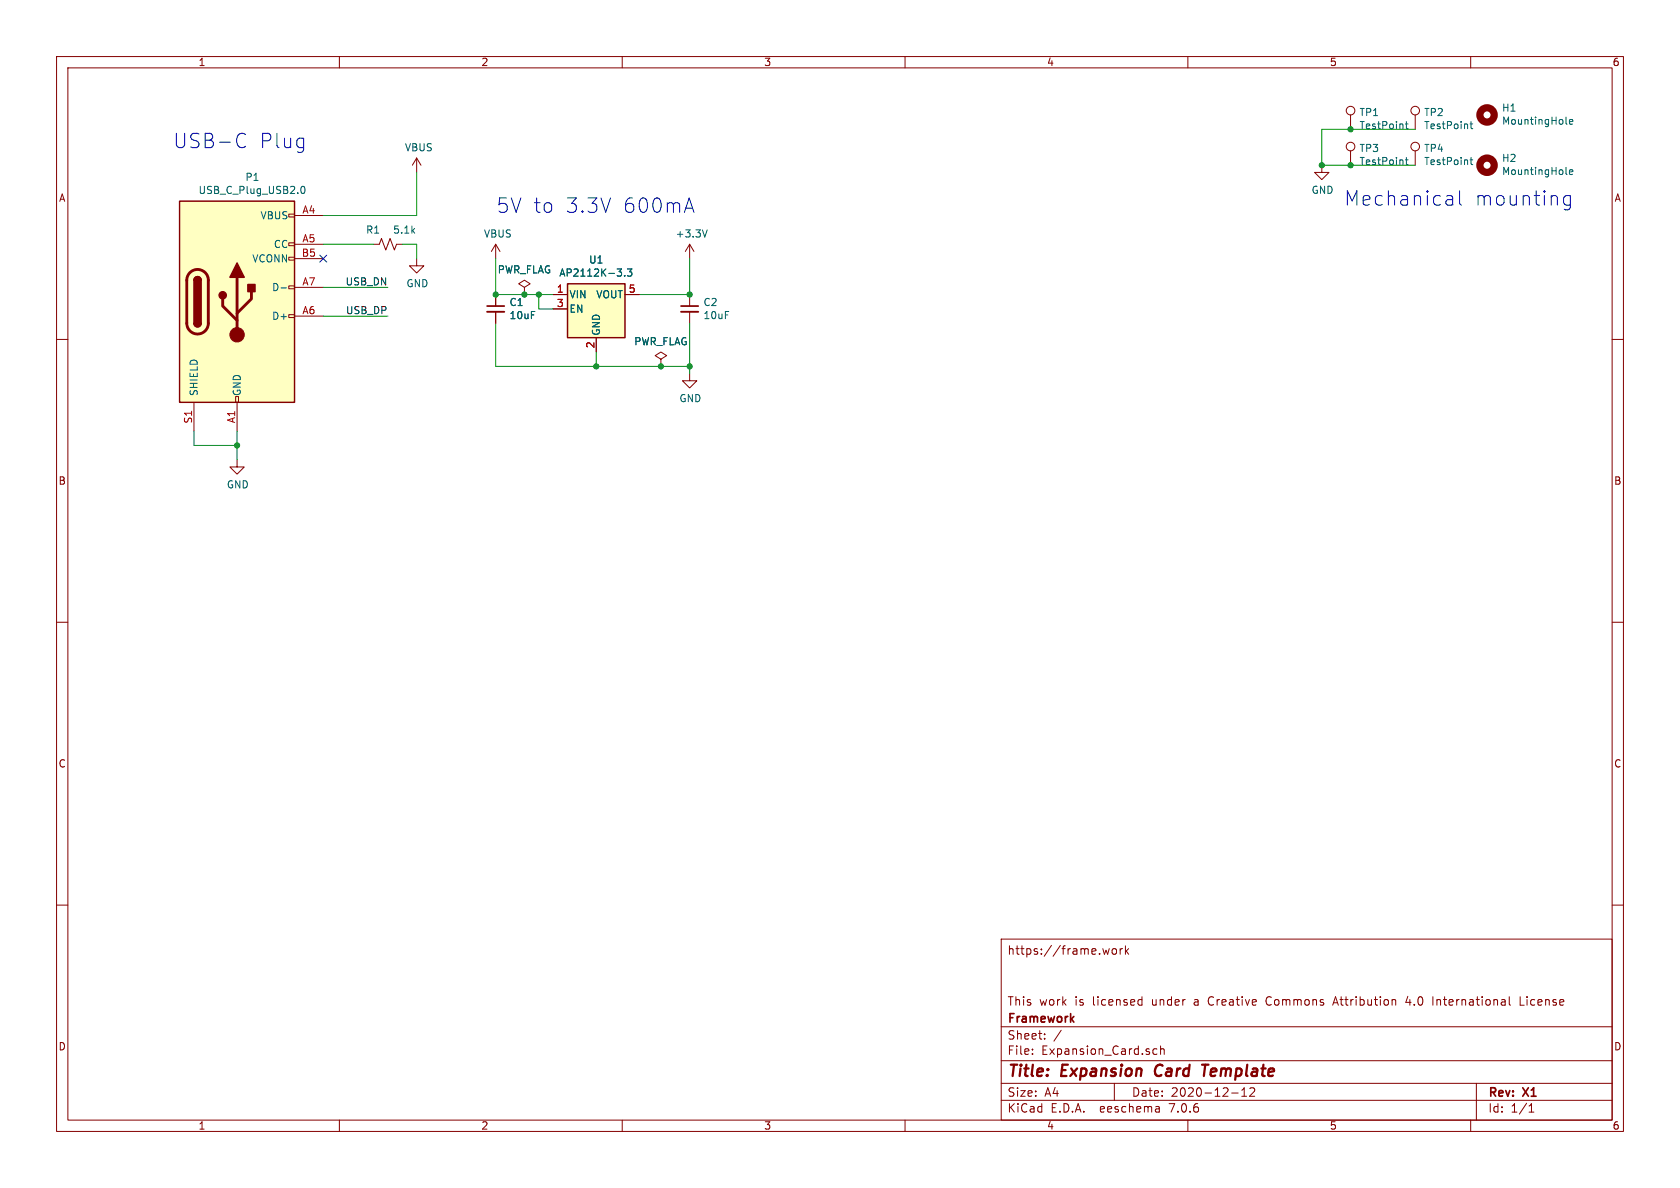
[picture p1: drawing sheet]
EESchema Schematic File Version 4
EELAYER 30 0
EELAYER END
$Descr A4 11693 8268
encoding utf-8
Sheet 1 1
Title "Expansion Card Template"
Date "2020-12-12"
Rev "X1"
Comp "Framework"
Comment1 "This work is licensed under a Creative Commons Attribution 4.0 International License"
Comment2 ""
Comment3 ""
Comment4 "https://frame.work"
$EndDescr
$Comp
L Connector:USB_C_Plug_USB2.0 P1
U 1 1
P 1650 2100
F 0 "P1" H 1757 2967 50  0000 C CNN
F 1 "USB_C_Plug_USB2.0" H 1757 2876 50  0000 C CNN
F 2 "Expansion_Card:USB_C_Plug_Molex_105444" H 1800 2100 50  0001 C CNN
F 3 "https://www.usb.org/sites/default/files/documents/usb_type-c.zip" H 1800 2100 50  0001 C CNN
	1    1650 2100
	1    0    0    -1  
$EndComp
NoConn ~ 2250 1800
$Comp
L power:GND #PWR01
U 1 1
P 1650 3200
F 0 "#PWR01" H 1650 2950 50  0001 C CNN
F 1 "GND" H 1655 3027 50  0000 C CNN
F 2 "" H 1650 3200 50  0001 C CNN
F 3 "" H 1650 3200 50  0001 C CNN
	1    1650 3200
	1    0    0    -1  
$EndComp
$Comp
L power:GND #PWR03
U 1 1
P 2900 1800
F 0 "#PWR03" H 2900 1550 50  0001 C CNN
F 1 "GND" H 2905 1627 50  0000 C CNN
F 2 "" H 2900 1800 50  0001 C CNN
F 3 "" H 2900 1800 50  0001 C CNN
	1    2900 1800
	1    0    0    -1  
$EndComp
Wire Wire Line
	2900 1700 2900 1800
Wire Wire Line
	1350 3000 1350 3100
Wire Wire Line
	1350 3100 1650 3100
Wire Wire Line
	1650 3100 1650 3000
Wire Wire Line
	1650 3200 1650 3100
Connection ~ 1650 3100
$Comp
L power:VBUS #PWR02
U 1 1
P 2900 1200
F 0 "#PWR02" H 2900 1050 50  0001 C CNN
F 1 "VBUS" H 2915 1373 50  0000 C CNN
F 2 "" H 2900 1200 50  0001 C CNN
F 3 "" H 2900 1200 50  0001 C CNN
	1    2900 1200
	1    0    0    -1  
$EndComp
Wire Wire Line
	2900 1500 2900 1200
Wire Wire Line
	2250 2000 2700 2000
Wire Wire Line
	2250 2200 2700 2200
Text Label 2700 2000 2    50   ~ 0
USB_DN
Text Label 2700 2200 2    50   ~ 0
USB_DP
Text Notes 1200 1050 0    100  ~ 0
USB-C Plug
Wire Wire Line
	2800 1700 2900 1700
Wire Wire Line
	2250 1700 2600 1700
$Comp
L Device:R_Small_US R1
U 1 1
P 2700 1700
F 0 "R1" V 2800 1750 50  0000 L CNN
F 1 "5.1k" V 2800 1500 50  0000 L CNN
F 2 "Resistor_SMD:R_0603_1608Metric" H 2700 1700 50  0001 C CNN
F 3 "~" H 2700 1700 50  0001 C CNN
	1    2700 1700
	0    -1   -1   0   
$EndComp
Wire Wire Line
	4600 2550 4800 2550
$Comp
L power:PWR_FLAG #FLG02
U 1 1
P 4600 2550
F 0 "#FLG02" H 4600 2625 50  0001 C CNN
F 1 "PWR_FLAG" H 4600 2723 50  0000 C CNN
F 2 "" H 4600 2550 50  0001 C CNN
F 3 "~" H 4600 2550 50  0001 C CNN
	1    4600 2550
	1    0    0    -1  
$EndComp
$Comp
L power:PWR_FLAG #FLG01
U 1 1
P 3650 2050
F 0 "#FLG01" H 3650 2125 50  0001 C CNN
F 1 "PWR_FLAG" H 3650 2223 50  0000 C CNN
F 2 "" H 3650 2050 50  0001 C CNN
F 3 "~" H 3650 2050 50  0001 C CNN
	1    3650 2050
	1    0    0    -1  
$EndComp
Wire Wire Line
	4450 2050 4800 2050
Connection ~ 3650 2050
Wire Wire Line
	3450 2050 3650 2050
Text Notes 3450 1500 0    100  ~ 0
5V to 3.3V 600mA
Wire Wire Line
	3450 1800 3450 2050
$Comp
L power:VBUS #PWR04
U 1 1
P 3450 1800
F 0 "#PWR04" H 3450 1650 50  0001 C CNN
F 1 "VBUS" H 3465 1973 50  0000 C CNN
F 2 "" H 3450 1800 50  0001 C CNN
F 3 "" H 3450 1800 50  0001 C CNN
	1    3450 1800
	1    0    0    -1  
$EndComp
Connection ~ 4600 2550
Wire Wire Line
	4150 2550 4600 2550
Wire Wire Line
	4150 2450 4150 2550
Wire Wire Line
	4800 2550 4800 2600
Connection ~ 4150 2550
Wire Wire Line
	3450 2550 4150 2550
Wire Wire Line
	3450 2250 3450 2550
Wire Wire Line
	3650 2050 3750 2050
Wire Wire Line
	3750 2050 3850 2050
Connection ~ 3750 2050
Wire Wire Line
	3750 2150 3750 2050
Wire Wire Line
	3850 2150 3750 2150
Connection ~ 4800 2550
Wire Wire Line
	4800 2250 4800 2550
Wire Wire Line
	4800 1800 4800 2050
$Comp
L power:GND #PWR06
U 1 1
P 4800 2600
F 0 "#PWR06" H 4800 2350 50  0001 C CNN
F 1 "GND" H 4805 2427 50  0000 C CNN
F 2 "" H 4800 2600 50  0001 C CNN
F 3 "" H 4800 2600 50  0001 C CNN
	1    4800 2600
	1    0    0    -1  
$EndComp
$Comp
L power:+3.3V #PWR05
U 1 1
P 4800 1800
F 0 "#PWR05" H 4800 1650 50  0001 C CNN
F 1 "+3.3V" H 4815 1973 50  0000 C CNN
F 2 "" H 4800 1800 50  0001 C CNN
F 3 "" H 4800 1800 50  0001 C CNN
	1    4800 1800
	1    0    0    -1  
$EndComp
Connection ~ 4800 2050
$Comp
L Device:C_Small C2
U 1 1
P 4800 2150
F 0 "C2" H 4892 2196 50  0000 L CNN
F 1 "10uF" H 4892 2105 50  0000 L CNN
F 2 "Capacitor_SMD:C_0805_2012Metric" H 4800 2150 50  0001 C CNN
F 3 "~" H 4800 2150 50  0001 C CNN
	1    4800 2150
	1    0    0    -1  
$EndComp
Connection ~ 3450 2050
$Comp
L Device:C_Small C1
U 1 1
P 3450 2150
F 0 "C1" H 3542 2196 50  0000 L CNN
F 1 "10uF" H 3542 2105 50  0000 L CNN
F 2 "Capacitor_SMD:C_0805_2012Metric" H 3450 2150 50  0001 C CNN
F 3 "~" H 3450 2150 50  0001 C CNN
	1    3450 2150
	1    0    0    -1  
$EndComp
$Comp
L Regulator_Linear:AP2112K-3.3 U1
U 1 1
P 4150 2150
F 0 "U1" H 4150 2492 50  0000 C CNN
F 1 "AP2112K-3.3" H 4150 2401 50  0000 C CNN
F 2 "Package_TO_SOT_SMD:SOT-23-5" H 4150 2475 50  0001 C CNN
F 3 "https://www.diodes.com/assets/Datasheets/AP2112.pdf" H 4150 2250 50  0001 C CNN
	1    4150 2150
	1    0    0    -1  
$EndComp
Wire Wire Line
	2250 1500 2900 1500
$Comp
L Mechanical:MountingHole H1
U 1 1
P 10350 800
F 0 "H1" H 10450 849 50  0000 L CNN
F 1 "MountingHole" H 10450 758 50  0000 L CNN
F 2 "MountingHole:MountingHole_2.2mm_M2" H 10350 800 50  0001 C CNN
F 3 "~" H 10350 800 50  0001 C CNN
	1    10350 800 
	1    0    0    -1  
$EndComp
$Comp
L Mechanical:MountingHole H2
U 1 1
P 10350 1150
F 0 "H2" H 10450 1199 50  0000 L CNN
F 1 "MountingHole" H 10450 1108 50  0000 L CNN
F 2 "MountingHole:MountingHole_2.2mm_M2" H 10350 1150 50  0001 C CNN
F 3 "~" H 10350 1150 50  0001 C CNN
	1    10350 1150
	1    0    0    -1  
$EndComp
$Comp
L Connector:TestPoint TP2
U 1 1
P 9850 900
F 0 "TP2" H 9908 1018 50  0000 L CNN
F 1 "TestPoint" H 9908 927 50  0000 L CNN
F 2 "TestPoint:TestPoint_Pad_1.5x1.5mm" H 10050 900 50  0001 C CNN
F 3 "~" H 10050 900 50  0001 C CNN
	1    9850 900 
	1    0    0    -1  
$EndComp
$Comp
L Connector:TestPoint TP1
U 1 1
P 9400 900
F 0 "TP1" H 9458 1018 50  0000 L CNN
F 1 "TestPoint" H 9458 927 50  0000 L CNN
F 2 "TestPoint:TestPoint_Pad_1.5x1.5mm" H 9600 900 50  0001 C CNN
F 3 "~" H 9600 900 50  0001 C CNN
	1    9400 900 
	1    0    0    -1  
$EndComp
$Comp
L Connector:TestPoint TP3
U 1 1
P 9400 1150
F 0 "TP3" H 9458 1268 50  0000 L CNN
F 1 "TestPoint" H 9458 1177 50  0000 L CNN
F 2 "TestPoint:TestPoint_Pad_1.5x1.5mm" H 9600 1150 50  0001 C CNN
F 3 "~" H 9600 1150 50  0001 C CNN
	1    9400 1150
	1    0    0    -1  
$EndComp
$Comp
L Connector:TestPoint TP4
U 1 1
P 9850 1150
F 0 "TP4" H 9908 1268 50  0000 L CNN
F 1 "TestPoint" H 9908 1177 50  0000 L CNN
F 2 "TestPoint:TestPoint_Pad_1.5x1.5mm" H 10050 1150 50  0001 C CNN
F 3 "~" H 10050 1150 50  0001 C CNN
	1    9850 1150
	1    0    0    -1  
$EndComp
Text Notes 9350 1450 0    100  ~ 0
Mechanical mounting
$Comp
L power:GND #PWR0101
U 1 1
P 9200 1150
F 0 "#PWR0101" H 9200 900 50  0001 C CNN
F 1 "GND" H 9205 977 50  0000 C CNN
F 2 "" H 9200 1150 50  0001 C CNN
F 3 "" H 9200 1150 50  0001 C CNN
	1    9200 1150
	1    0    0    -1  
$EndComp
Wire Wire Line
	9850 1150 9400 1150
Connection ~ 9400 1150
Wire Wire Line
	9400 1150 9200 1150
Wire Wire Line
	9850 900  9400 900 
Wire Wire Line
	9200 900  9200 1150
Connection ~ 9400 900 
Wire Wire Line
	9400 900  9200 900 
Connection ~ 9200 1150
$EndSCHEMATC
